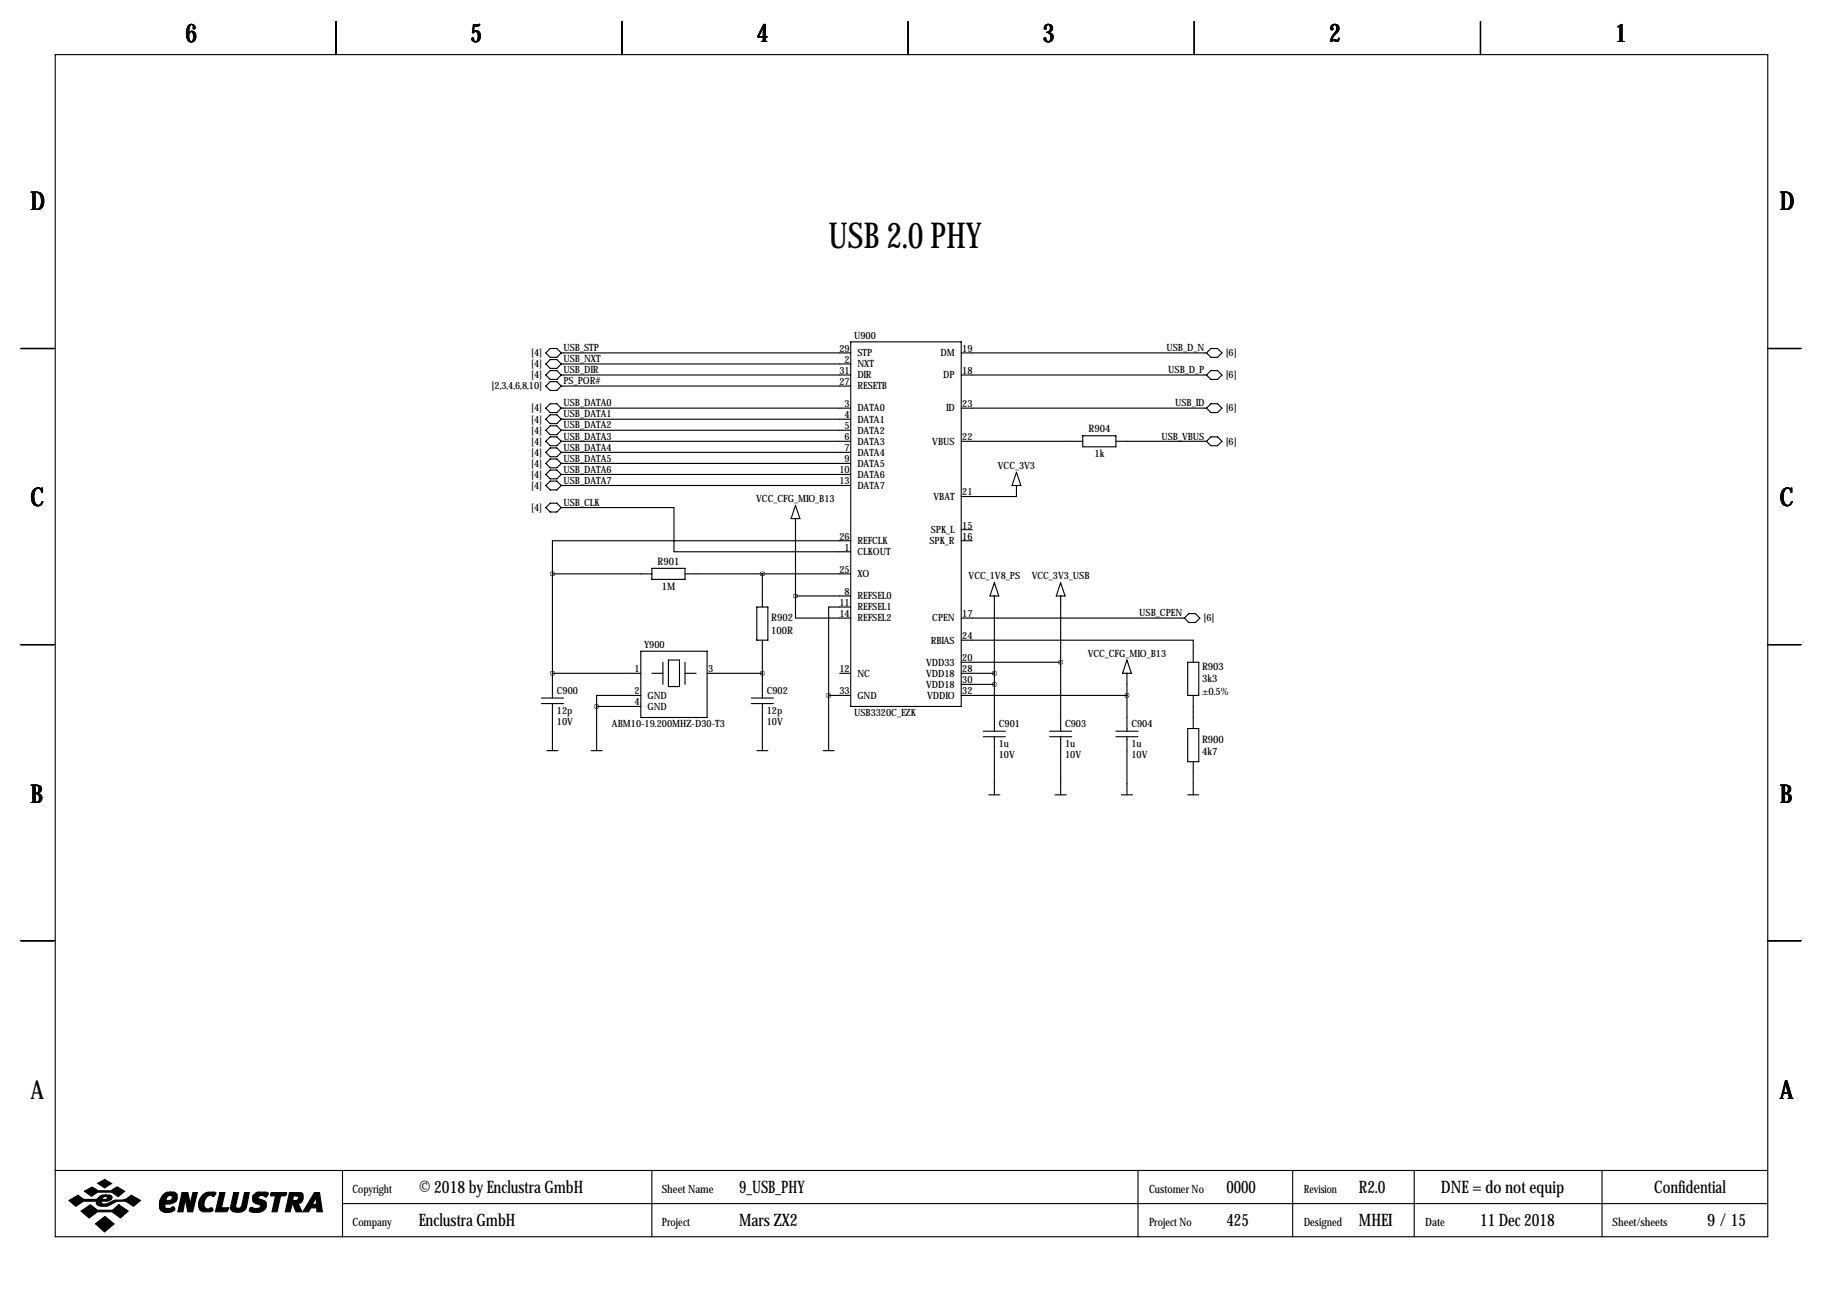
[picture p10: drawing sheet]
<svg xmlns="http://www.w3.org/2000/svg" width="419mm" height="297mm" viewBox="0 0 419 297" stroke-linecap="round" stroke-linejoin="round" font-family="sans-serif">
<g fill="none" stroke="#000" stroke-width=".25">
<path d="M12.7 12.6h393.7v271.7h-393.7zM77.2 4.9v7.7M143 4.9v7.7M208.8 4.9v7.7M274.6 4.9v7.7M340.4 4.9v7.7M195.6 78.6h25.4v83.8h-25.4zM4.8 80.1h7.6M125.5 81.1l1-1h1.5l1 1-1 1.1h-1.5zM125.5 83.7l1-1h1.5l1 1-1 1h-1.5zM125.5 86.2l1-1h1.5l1 1-1 1h-1.5zM125.5 88.8l1-1.1h1.5l1 1.1-1 1h-1.5z"/>
<path d="M125.5 93.8l1-1h1.5l1 1-1 1.1h-1.5zM125.5 96.4l1-1h1.5l1 1-1 1h-1.5zM125.5 98.9l1-1h1.5l1 1-1 1h-1.5zM129 83.7h66.6M129 93.8h66.6M129 96.4h66.6M129 98.9h66.6M129 86.2h66.6M129 81.1h66.6M129 88.8h66.6M221 93.8h56.4M221 86.2h56.4"/>
<path d="M221 81.1h56.4M277.4 81.1l1-1h1.5l1 1-1 1.1h-1.5zM277.4 86.2l1-1h1.5l1 1-1 1h-1.5zM277.4 93.8l1-1h1.5l1 1-1 1.1h-1.5zM406.4 80.1h7.6M125.5 116.7l1-1h1.5l1 1-1 1h-1.5zM125.5 101.5l1-1.1h1.5l1 1.1-1 1h-1.5zM125.5 104l1-1h1.5l1 1-1 1h-1.5zM125.5 106.5l1-1h1.5l1 1-1 1.1h-1.5zM125.5 109.1l1-1h1.5l1 1-1 1h-1.5zM125.5 111.6l1-1h1.5l1 1-1 1h-1.5zM129 116.7h25.9v10.2h40.7"/>
<path d="M129 101.5h66.6M129 104h66.6M129 106.5h66.6M129 109.1h66.6M129 111.6h66.6M182.9 119.2v17.8M182.9 116.2l1 3h-2zM221 101.5h27.9M233.7 111.6v2.6h-12.7M233.7 108.6l1 3h-2zM248.9 100.2h7.6v2.5h-7.6zM256.5 101.5h20.9"/>
<path d="M277.4 101.5l1-1.1h1.5l1 1.1-1 1h-1.5zM127 131.9v28.6M127 131.9h22.9M149.9 130.7h7.6v2.5h-7.6zM157.5 131.9h38.1M174 139.6h2.5v7.6h-2.5zM175.3 131.9v7.7M182.9 137v5.1h12.7M182.9 137h12.7M195.6 139.6h-5.1v20.3M195.6 124.3h-68.6v7.6M221 121.8h2.5"/>
<path d="M221 124.3h2.5M228.6 134l1 3h-2zM228.6 137v31.1M243.8 134l1.1 3h-2.1zM243.8 137v31.1M4.8 148.2h7.6M127 154.8h20.3M147.3 159.9h-10.1v2.5M147.3 149.7h15.3v15.3h-15.3zM149.9 154.8h2.5M152.4 152.3v5M153.7 151.8h2.5v6h-2.5z"/>
<path d="M157.5 152.3v5M157.5 154.8h2.5M162.6 154.8h12.7M175.3 147.2v13.3M190.5 159.9h5.1M190.5 159.9v12.7M193 154.8h2.6M221 147.2h53.3v5.1M221 159.9h38.1M221 152.3h22.8M221 154.8h7.6M221 142.1h51.3"/>
<path d="M221 157.3h7.6M259.1 151.8l1 3h-2zM259.1 154.8v13.3M273 152.3h2.6v7.6h-2.6zM273.3 141.1h1.5l1 1-1 1h-1.5l-1-1zM274.3 159.9v7.6M406.4 148.2h7.6M124.5 160.5h5M124.5 161.8h5M125.7 172.6h2.6M127 161.8v10.8M135.9 172.6h2.5"/>
<path d="M137.2 162.4h10.1M137.2 162.4v10.2M172.7 160.5h5.1M172.7 161.8h5.1M174 172.6h2.5M175.3 161.8v10.8M189.2 172.6h2.6M226.1 168.1h5M226.1 169.4h5M228.6 169.4v13.3M241.3 168.1h5.1M241.3 169.4h5.1"/>
<path d="M243.8 169.4v13.3M256.5 168.1h5.1M256.5 169.4h5.1M259.1 169.4v13.3M273 167.5h2.6v7.6h-2.6zM274.3 175.1v7.6M227.3 182.7h2.6M242.6 182.7h2.5M257.8 182.7h2.5M273 182.7h2.6M4.8 216.3h7.6M406.4 216.3h7.6"/>
<path d="M12.6 269.1h393.7M78.7 269.1v15.2M78.7 276.7h327.6M149.9 269.1v15.2M261.6 269.1v15.2M297.2 269.1v15.2M325.1 269.1v15.2M368.3 269.1v15.2"/>
</g>
<g fill="#000" stroke="#000" stroke-width=".25">
<path d="M15.8 276l2.1-1.2 1.4 1h2.8l.3-.2a1.77 1.77 0 0 1 1.9-.9v.4l-.6 .2-.2 .5h.9l.3-.6-.4-.1v-.4h.9a.59 .59 0 0 1 .6 .7l-.2 .4-.8 .4h-1.4l-.1 .1 .1 .4a3.2 3.2 0 0 0 2.7-.7l.3-.1a4 4 0 0 0 3.8-1.1l2.1 1.2-1.6 1.3a4 4 0 0 0-5.5-.2 2.66 2.66 0 0 1-2.9-.2l-.1-.7h-3l-1.8 1.1zM19.4 273.9l1.8-1 1.4 .9h2.9l1.4-.9 1.8 1-1.5 1.2-1.5-1h-3.2l-1.5 .9zM22.5 272l1.6-.8 1.6 .9-1.6 1zM18.6 278.4l2.2-1.4 1.6 1.2h3.5l1.4-1.2 2.2 1.4-1.8 1.6-1.9-1.4h-3.4l-1.9 1.4zM37.4 274.7a1.75 1.75 0 0 1 1.8-.6v.7a.82 .82 0 0 0-.8 1.2h.6a.6 .6 0 0 0 .6-.5 .6 .6 0 0 0-.4-.7v-.7h.8l.5 .3a1.61 1.61 0 0 1 0 1.7 1.61 1.61 0 0 1-1.5 .7h-1v.9l.2 .1h.9l.7-.4 .4 .4a1.06 1.06 0 0 1-1.3 1 1.82 1.82 0 0 1-2.2-1.1 3.5 3.5 0 0 1 .7-3zM41.9 274.2h1.3l.5 2.6 .6-2.6h1.1l-1.1 4.4h-1.1l-.6-2.9-.5 2.9h-1.2zM46.7 274.6a2.78 2.78 0 0 1 2.9-.4l-.4 .9a1.32 1.32 0 0 0-2.1 .8l-.2 .8a.98 .98 0 0 0 1.1 1.2 .55 .55 0 0 1 .6-.2 .55 .55 0 0 1 .4 .6l-.7 .3-1.8-.1a1.79 1.79 0 0 1-.8-2.3zM50.5 274.2h1.2l-.8 3.5h1.7l-.4 .9h-2.7zM53.7 274.2h1.2l-.7 3.1a.73 .73 0 0 0 .7 .5 .73 .73 0 0 0 .7-.6l.6-3h1.1l-.7 3.4a2.28 2.28 0 0 1-3.6 .4v-.4zM58.3 274.7l.8-.6h2.1l.5 .2v.2l-.6 .7a.96 .96 0 0 0-1-.4 .96 .96 0 0 0-.8 .6l1.7 .8a1.71 1.71 0 0 1-.1 1.8 1.71 1.71 0 0 1-1.7 .8l-1.4-.2a.51 .51 0 0 1-.4-.7 .51 .51 0 0 1 .8-.2l1 .1a.52 .52 0 0 0 .6-.2 .52 .52 0 0 0-.2-.7 1.39 1.39 0 0 1-1.4-.6 1.39 1.39 0 0 1 .1-1.6zM62.2 274.4l.2-.2h3.5l-.1 .4-.3 .3h-1l-.8 3.7h-1.2l.8-3.7h-1.1zM66.5 274.2h1.7v.7h-.7l-.2 1.1h.9l.3-.3a.44 .44 0 0 0 .1-.5 .44 .44 0 0 0-.4-.3v-.7h1l.3 .2 .2 .3v.9a1.03 1.03 0 0 1-1.2 1l.9 2h-1.3l-.8-1.8h-.1l-.5 1.8h-1.1z"/>
<path d="M72.3 274.2h1.2l.6 4.4h-1.3v-.9h-1.3l-.6 .9h-1.3l1.7-2.7h1l-.4 .8 .2 .2h.4l.2-.2v-1.5l-.4 .7h-1zM21.9 281.3l2.2-1.6 2.1 1.7-2.2 1.8z"/>
</g>
<path d="M259 159.9a.05 .05 0 0 0 .1 0 .05 .05 0 0 0-.1 0zM137.1 162.4a.05 .05 0 0 0 .1 0 .05 .05 0 0 0-.1 0zM243.8 152.3a.05 .05 0 0 0 .1 0 .05 .05 0 0 0-.1 0zM182.8 137a.05 .05 0 0 0 .1 0 .05 .05 0 0 0-.1 0zM175.2 131.9a.05 .05 0 0 0 .1 0 .05 .05 0 0 0-.1 0zM175.2 154.8a.05 .05 0 0 0 .1 0 .05 .05 0 0 0-.1 0z" fill="#000" stroke="#000" stroke-width="1"/>
<text font-size="8.2" x="190.5" y="57">USB 2.0 PHY</text>
<g font-size="5.9">
<text x="42.7" y="9.8">6</text>
<text x="108.2" y="9.8">5</text>
<text x="174" y="9.8">4</text>
<text x="239.8" y="9.8">3</text>
<text x="305.6" y="9.8">2</text>
<text x="371.3" y="9.8">1</text>
<text x="7" y="48.4">D</text>
<text x="409.2" y="48.4">D</text>
<text x="7" y="116.4">C</text>
<text x="409.2" y="116.4">C</text>
<text x="7" y="184.5">B</text>
<text x="409.2" y="184.5">B</text>
<text x="7" y="252.6">A</text>
<text x="409.2" y="252.6">A</text>
</g>
<g font-size="4">
<text x="96.3" y="274.2">© 2018 by Enclustra GmbH</text>
<text x="169.9" y="274.2">9_USB_PHY</text>
<text x="281.9" y="274.2">0000</text>
<text x="312.4" y="274.2">R2.0</text>
<text x="331.3" y="274.2">DNE = do not equip</text>
<text x="380.3" y="274.2">Confidential</text>
<text x="96.3" y="281.8">Enclustra GmbH</text>
<text x="169.9" y="281.8">Mars ZX2</text>
<text x="281.9" y="281.8">425</text>
<text x="312.4" y="281.8">MHEI</text>
<text x="340.3" y="281.8">11 Dec 2018</text>
<text x="392.5" y="281.8">9 /15</text>
</g>
<g font-size="2.6">
<text x="81" y="274.2">Copyright</text>
<text x="152.1" y="274.2">Sheet Name</text>
<text x="264.2" y="274.2">Customer No</text>
<text x="299.7" y="274.2">Revision</text>
<text x="81" y="281.8">Company</text>
<text x="152.1" y="281.8">Project</text>
<text x="264.2" y="281.8">Project No</text>
<text x="299.7" y="281.8">Designed</text>
<text x="327.7" y="281.8">Date</text>
<text x="370.7" y="281.8">Sheet/sheets</text>
</g>
<g font-size="2.4">
<text x="250.2" y="99.4">R904</text>
<text x="251.6" y="105.1">1k</text>
<text x="151.2" y="129.9">R901</text>
<text x="152.1" y="135.6">1M</text>
<text x="177.3" y="142.9">R902</text>
<text x="177.3" y="145.7">100R</text>
<text x="276.4" y="154">R903</text>
<text x="276.4" y="156.9">3k3</text>
<text x="276.4" y="159.7">±0.5%</text>
<text x="276.4" y="170.8">R900</text>
<text x="276.4" y="173.7">4k7</text>
</g>
<g font-size="2.3">
<text x="196.3" y="77.8">U900</text>
<text x="122.1" y="81.9">[4]</text>
<text x="129.5" y="80.7">USB_STP</text>
<text x="129.5" y="83.3">USB_NXT</text>
<text x="193" y="80.9">29</text>
<text x="194.2" y="83.4">2</text>
<text x="197.1" y="81.9">STP</text>
<text x="216.2" y="81.9">DM</text>
<text x="221.2" y="80.9">19</text>
<text x="268.2" y="80.7">USB_D_N</text>
<text x="281.8" y="81.9">[6]</text>
<text x="113" y="89.5">[2,3,4,6,8,10]</text>
<text x="122.1" y="84.4">[4]</text>
<text x="122.1" y="87">[4]</text>
<text x="129.5" y="85.8">USB_DIR</text>
<text x="129.5" y="88.4">PS_POR#</text>
<text x="193" y="88.5">27</text>
<text x="193" y="86">31</text>
<text x="197.1" y="84.4">NXT</text>
<text x="197.1" y="89.5">RESETB</text>
<text x="197.1" y="87">DIR</text>
<text x="216.9" y="87">DP</text>
<text x="221.2" y="86">18</text>
<text x="268.6" y="85.8">USB_D_P</text>
<text x="281.8" y="87">[6]</text>
<text x="122.1" y="94.6">[4]</text>
<text x="129.5" y="93.4">USB_DATA0</text>
<text x="129.5" y="96">USB_DATA1</text>
<text x="194.2" y="93.6">3</text>
<text x="197.1" y="94.6">DATA0</text>
<text x="217.5" y="94.6">ID</text>
<text x="221.2" y="93.6">23</text>
<text x="270.2" y="93.4">USB_ID</text>
<text x="281.8" y="94.6">[6]</text>
<text x="122.1" y="97.1">[4]</text>
<text x="122.1" y="99.7">[4]</text>
<text x="129.5" y="98.5">USB_DATA2</text>
<text x="129.5" y="101.1">USB_DATA3</text>
<text x="194.2" y="96.1">4</text>
<text x="194.2" y="98.7">5</text>
<text x="194.2" y="101.2">6</text>
<text x="197.1" y="97.1">DATA1</text>
<text x="197.1" y="99.7">DATA2</text>
<text x="221.2" y="101.2">22</text>
<text x="267" y="101.1">USB_VBUS</text>
<text x="122.1" y="102.2">[4]</text>
<text x="122.1" y="104.8">[4]</text>
<text x="122.1" y="107.3">[4]</text>
<text x="129.5" y="103.6">USB_DATA4</text>
<text x="129.5" y="106.1">USB_DATA5</text>
<text x="194.2" y="103.7">7</text>
<text x="194.2" y="106.3">9</text>
<text x="197.1" y="102.2">DATA3</text>
<text x="197.1" y="104.8">DATA4</text>
<text x="197.1" y="107.3">DATA5</text>
<text x="214.3" y="102.2">VBUS</text>
<text x="229.4" y="107.8">VCC_3V3</text>
<text x="281.8" y="102.2">[6]</text>
<text x="122.1" y="109.8">[4]</text>
<text x="122.1" y="112.4">[4]</text>
<text x="129.5" y="108.7">USB_DATA6</text>
<text x="129.5" y="111.2">USB_DATA7</text>
<text x="193" y="108.8">10</text>
<text x="193" y="111.4">13</text>
<text x="197.1" y="109.8">DATA6</text>
<text x="197.1" y="112.4">DATA7</text>
<text x="221.2" y="113.9">21</text>
<text x="122.1" y="117.5">[4]</text>
<text x="129.5" y="116.3">USB_CLK</text>
<text x="173.9" y="115.4">VCC_CFG_MIO_B13</text>
<text x="214.6" y="114.9">VBAT</text>
<text x="193" y="124.1">26</text>
<text x="197.1" y="125.1">REFCLK</text>
<text x="213.7" y="125.1">SPK_R</text>
<text x="214" y="122.5">SPK_L</text>
<text x="221.2" y="121.5">15</text>
<text x="221.2" y="124.1">16</text>
<text x="193" y="131.7">25</text>
<text x="194.2" y="126.6">1</text>
<text x="197.1" y="127.6">CLKOUT</text>
<text x="194.2" y="136.8">8</text>
<text x="197.1" y="137.8">REFSEL0</text>
<text x="197.1" y="132.7">XO</text>
<text x="222.7" y="133.2">VCC_1V8_PS</text>
<text x="237.2" y="133.2">VCC_3V3_USB</text>
<text x="193" y="139.3">11</text>
<text x="193" y="141.8">14</text>
<text x="197.1" y="140.3">REFSEL1</text>
<text x="197.1" y="142.9">REFSEL2</text>
<text x="214.3" y="142.9">CPEN</text>
<text x="221.2" y="141.8">17</text>
<text x="261.9" y="141.7">USB_CPEN</text>
<text x="276.7" y="142.9">[6]</text>
<text x="148.1" y="149">Y900</text>
<text x="214" y="147.9">RBIAS</text>
<text x="221.2" y="146.9">24</text>
<text x="145.9" y="154.5">1</text>
<text x="162.8" y="154.5">3</text>
<text x="193" y="154.5">12</text>
<text x="197.1" y="155.6">NC</text>
<text x="212.9" y="153">VDD33</text>
<text x="212.9" y="155.6">VDD18</text>
<text x="221.2" y="152">20</text>
<text x="221.2" y="154.5">28</text>
<text x="250.1" y="151">VCC_CFG_MIO_B13</text>
<text x="128" y="159.6">C900</text>
<text x="145.9" y="159.6">2</text>
<text x="148.8" y="160.6">GND</text>
<text x="176.3" y="159.6">C902</text>
<text x="193" y="159.6">33</text>
<text x="197.1" y="160.6">GND</text>
<text x="212.9" y="158.1">VDD18</text>
<text x="213.2" y="160.6">VDDIO</text>
<text x="221.2" y="157.1">30</text>
<text x="221.2" y="159.6">32</text>
<text x="128" y="164.2">12p</text>
<text x="128" y="166.7">10V</text>
<text x="140.7" y="167.3">ABM10-19.200MHZ-D30-T3</text>
<text x="145.9" y="162.2">4</text>
<text x="148.8" y="163.2">GND</text>
<text x="176.3" y="164.2">12p</text>
<text x="176.3" y="166.7">10V</text>
<text x="196.3" y="164.7">USB3320C_EZK</text>
<text x="229.6" y="167.2">C901</text>
<text x="244.9" y="167.2">C903</text>
<text x="260.1" y="167.2">C904</text>
<text x="229.6" y="171.8">1u</text>
<text x="244.9" y="171.8">1u</text>
<text x="260.1" y="171.8">1u</text>
<text x="229.6" y="174.4">10V</text>
<text x="244.9" y="174.4">10V</text>
<text x="260.1" y="174.4">10V</text>
</g>
</svg>
